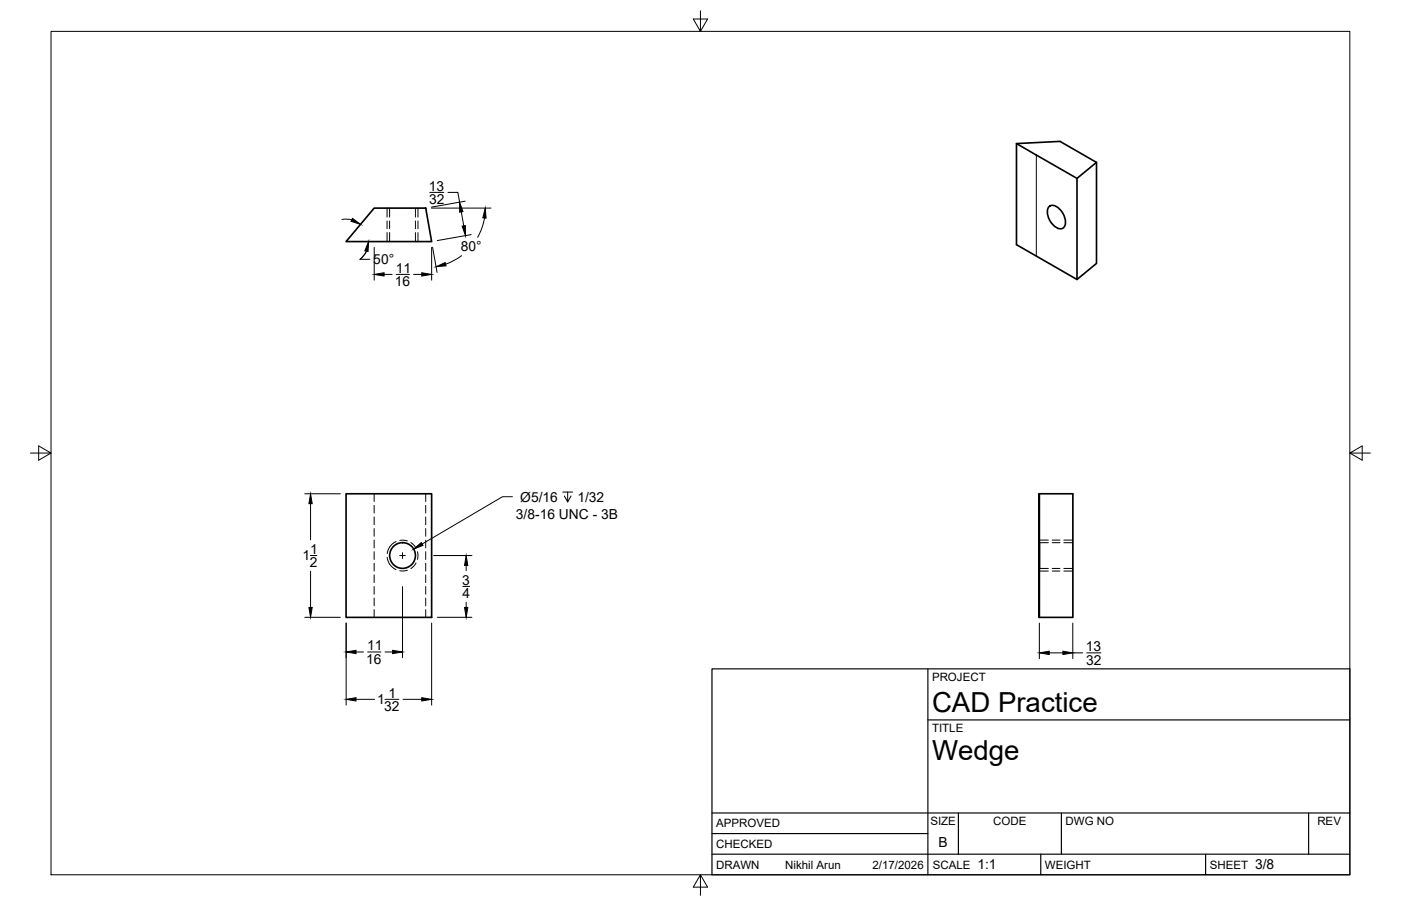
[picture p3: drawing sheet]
<svg xmlns="http://www.w3.org/2000/svg" width="432mm" height="279mm" viewBox="0 0 432 279" stroke-linecap="round" stroke-linejoin="round" font-family="sans-serif">
<!-- layer: Visible -->
<g fill="none" stroke="#000" stroke-width=".51">
<path d="M313.3 44.3l18.6 10.7M337.9 50.1l-6 4.9v31.2l-18.6-10.7v-31.2l13.4-.7 11.2 6.5v31.1l-6 5M115.3 64.2h15.9l1.8 10.3h-26.3zM323.3 63.8a2.27 2.27 0 0 1 3.4 .7 4.9 4.9 0 0 1 1.2 5.6 2.27 2.27 0 0 1-3.4-.8 4.9 4.9 0 0 1-1.2-5.5zM106.7 152.3h26.3v38.1h-26.3zM320.3 152.3v38.1zM320.3 152.3h10.4v38.1h-10.4M320.3 167.3v8z"/>
<circle cx="124.1" cy="171.3" r="4"/>
</g>
<!-- layer: Hidden -->
<g fill="none" stroke="#000" stroke-width=".31">
<path d="M120.1 64.2v2.8M120.1 68.2v2.3M120.1 71.7v2.8M128 64.2v2.8M128 68.2v2.3M128 71.7v2.8M115.3 152.3v2.4M115.3 155.9v2.3M115.3 159.4v2.4M131.2 152.3v2.4M131.2 155.9v2.3M131.2 159.4v2.4"/>
<path d="M115.3 163v2.4M115.3 166.6v2.4M115.3 170.1v2.4M115.3 173.7v2.4M115.3 177.3v2.4M120.1 174l.8 .9 1.2 .8M122.1 167l-1.2 .8-.8 .9M123.2 166.6l2.4 .2M125.6 175.9l-2.4 .1M126.6 167.3l1.6 1.8M128.2 173.6l-1.6 1.7M128.7 170.2v2.3"/>
<path d="M131.2 163v2.4M131.2 166.6v2.4M131.2 170.1v2.4M131.2 173.7v2.4M131.2 177.3v2.4M320.3 175.3h2.8M320.3 167.4h2.8M324.3 175.3h2.4M324.3 167.4h2.4M327.9 175.3h2.8M327.9 167.4h2.8M115.3 180.9v2.3"/>
<path d="M115.3 184.4v2.4M115.3 188v2.4M131.2 180.9v2.3M131.2 184.4v2.4M131.2 188v2.4"/>
</g>
<!-- layer: Hidden Narrow -->
<g fill="none" stroke="#000" stroke-width=".31">
<path d="M119.3 64.2v2.8M119.3 68.2v2.3M119.3 71.7v2.8M128.8 64.2v2.8M128.8 68.2v2.3M128.8 71.7v2.8M119.3 171.9l.8 2.1M120.1 168.7l-.8 2M320.3 176.1h2.8M320.3 166.6h2.8M324.3 176.1h2.4M324.3 166.6h2.4"/>
<path d="M327.9 176.1h2.8M327.9 166.6h2.8"/>
</g>
<!-- layer: Visible Narrow -->
<path d="M319.4 47.8v31.2" fill="none" stroke="#000" stroke-width=".31"/>
<!-- layer: Border -->
<path d="M15.7 9.7h400.3v260.1h-400.3zM215.9 3.3v6.4l-2.2-3.8h4.4l-2.2 3.8M9.4 139.7h6.3l-3.8-2.2v4.4l3.8-2.2M416 139.7l3.8 2.2v-4.4l-3.8 2.2h6.4M215.9 269.8l2.2 3.8h-4.4l2.2-3.8v6.3" fill="none" stroke="#000" stroke-width=".31"/>
<!-- layer: Titleblock -->
<path d="M219.4 206.3h196.6v63.5h-196.6zM286 206.3v63.5M286 222h130M219.4 257.1h66.6M219.4 250.7h196.6M295.4 250.7v12.7M327.1 250.7v12.7M403.3 250.7v12.7M219.4 263.4h196.6M320.8 263.4v6.4M371.6 263.4v6.4" fill="none" stroke="#000" stroke-width=".36"/>
<!-- layer: Smart Centers -->
<path d="M123.2 171.3h1.7M124.1 170.4v1.8" fill="none" stroke="#000" stroke-width=".31"/>
<!-- layer: FD_Dimensions -->
<g fill="none" stroke="#000" stroke-width=".31">
<path d="M132.5 59.3h4.3M138.1 59.3h3l.5 3M105.4 67.7l1.5-.1 1.5 .2M110.9 80h3.1M113 77.5l-.9 1.3-1 1.1M113.6 74.5a6.9 6.9 0 0 1-2.7 5.5M115.3 76.3v10.1M133 64.2h18.3M133 76.3v10.1M133.3 76.2l1.4 7.8M142.2 65.3l.7 4.4M142.3 78.8l-2.4 1.5-2.5 1.2"/>
<path d="M143.4 62l-10.5 1.9M145.2 72.3l-10.4 1.9M149.3 67.2a18.4 18.4 0 0 1-2.1 6M118.4 84.6h2.5M122.1 84.6h4.1M127.5 84.6h2.5M93.9 152.3h11M95.7 155.3v11.2M95.7 171.3h2M95.7 176.2v11.1M133.6 171.3h11.9M143.7 174.4v1.6"/>
<path d="M93.9 190.4h11M106.7 192.2v25.2M124.1 180.9v21.9M133 192.2v25.2M134.8 190.4h10.7M142.6 180.8h2.1M143.7 185.7v1.6M320.3 192.2v10.9M330.6 192.2v10.9M109.7 215.7h5.8M109.7 201.1h2.4M113.3 201.1h4.1"/>
<path d="M118.6 215.7h4.4M118.7 201.1h2.3M124.2 215.7h5.8M323.4 201.3h4.2M330.6 201.3h3.1M335 201.3h4.3"/>
</g>
<g fill="#000" stroke="#000" stroke-width=".31">
<path d="M108.6 67.4l2.5 1.8-2.9-1zM113.6 74.5l-.2 3.1-1-.2zM141.6 62.3l1.1 3-1 .1zM142.4 69.7l1-.1 .1 3.1zM149.6 64.2l.2 3.1-1-.1zM115.3 84.6l3.1-.5v1zM130 84.1l3 .5-3 .5zM134.4 82.3l2.8-1.3 .3 1zM95.7 152.3l.5 3h-1zM143.7 171.3l.5 3.1h-1zM95.2 187.3h1l-.5 3.1zM143.2 187.3h1l-.5 3.1z"/>
<path d="M106.7 215.7l3-.5v1zM106.7 201.1l3-.5v1zM121 200.6l3.1 .5-3.1 .5zM130 215.2l3 .5-3 .5zM320.3 201.3l3.1-.5v1zM327.6 200.8l3 .5-3 .5z"/>
</g>
<!-- layer: Hole Notes -->
<path d="M157.9 153.2h-3l-24.8 14.6M173.4 151.7h3.1M175 151.7v3.1l-1.1-1.8M176 153l-1 1.8" fill="none" stroke="#000" stroke-width=".31"/>
<path d="M127.5 169.3l2.4-2 .5 .9z" fill="#000" stroke="#000" stroke-width=".31"/>
<g font-size="8.5">
<text x="287.3" y="219.5">CAD Practice</text>
<text x="287.3" y="234.5">Wedge</text>
</g>
<g font-size="4.3">
<text x="132.1" y="58.8">13</text>
<text x="132.3" y="63">32</text>
<text x="142.1" y="77.5">80°</text>
<text x="115.1" y="81.5">50°</text>
<text x="121.7" y="88.2">16</text>
<text x="122" y="84.1">11</text>
<text x="160.4" y="154.8">Ø5/16</text>
<text x="178" y="154.8">1/32</text>
<text x="159" y="159.9">3/8-16 UNC - 3B</text>
<text x="93.3" y="172.8">1</text>
<text x="95.6" y="170.8">1</text>
<text x="95.5" y="174.9">2</text>
<text x="142.5" y="180.3">3</text>
<text x="142.6" y="184.4">4</text>
<text x="113.2" y="200.6">11</text>
<text x="334.6" y="200.8">13</text>
<text x="112.9" y="204.7">16</text>
<text x="334.8" y="205">32</text>
<text x="119.8" y="215.2">1</text>
<text x="116.3" y="217.2">1</text>
<text x="118.4" y="219.3">32</text>
<text x="289.3" y="261.2">B</text>
<text x="301.2" y="268.1">1:1</text>
<text x="386.8" y="268.1">3/8</text>
</g>
<g font-size="3.5">
<text x="287.3" y="210.1">PROJECT</text>
<text x="287.3" y="225.8">TITLE</text>
<text x="220.7" y="255.2">APPROVED</text>
<text x="286.7" y="254.5">SIZE</text>
<text x="306.1" y="254.5">CODE</text>
<text x="328.4" y="254.5">DWG NO</text>
<text x="406" y="254.5">REV</text>
<text x="220.7" y="261.5">CHECKED</text>
<text x="220.7" y="267.9">DRAWN</text>
<text x="242" y="267.9">Nikhil Arun</text>
<text x="268.9" y="267.9">2/17/2026</text>
<text x="287.5" y="267.9">SCALE</text>
<text x="322.1" y="267.9">WEIGHT</text>
<text x="372.9" y="267.9">SHEET</text>
</g>
</svg>
